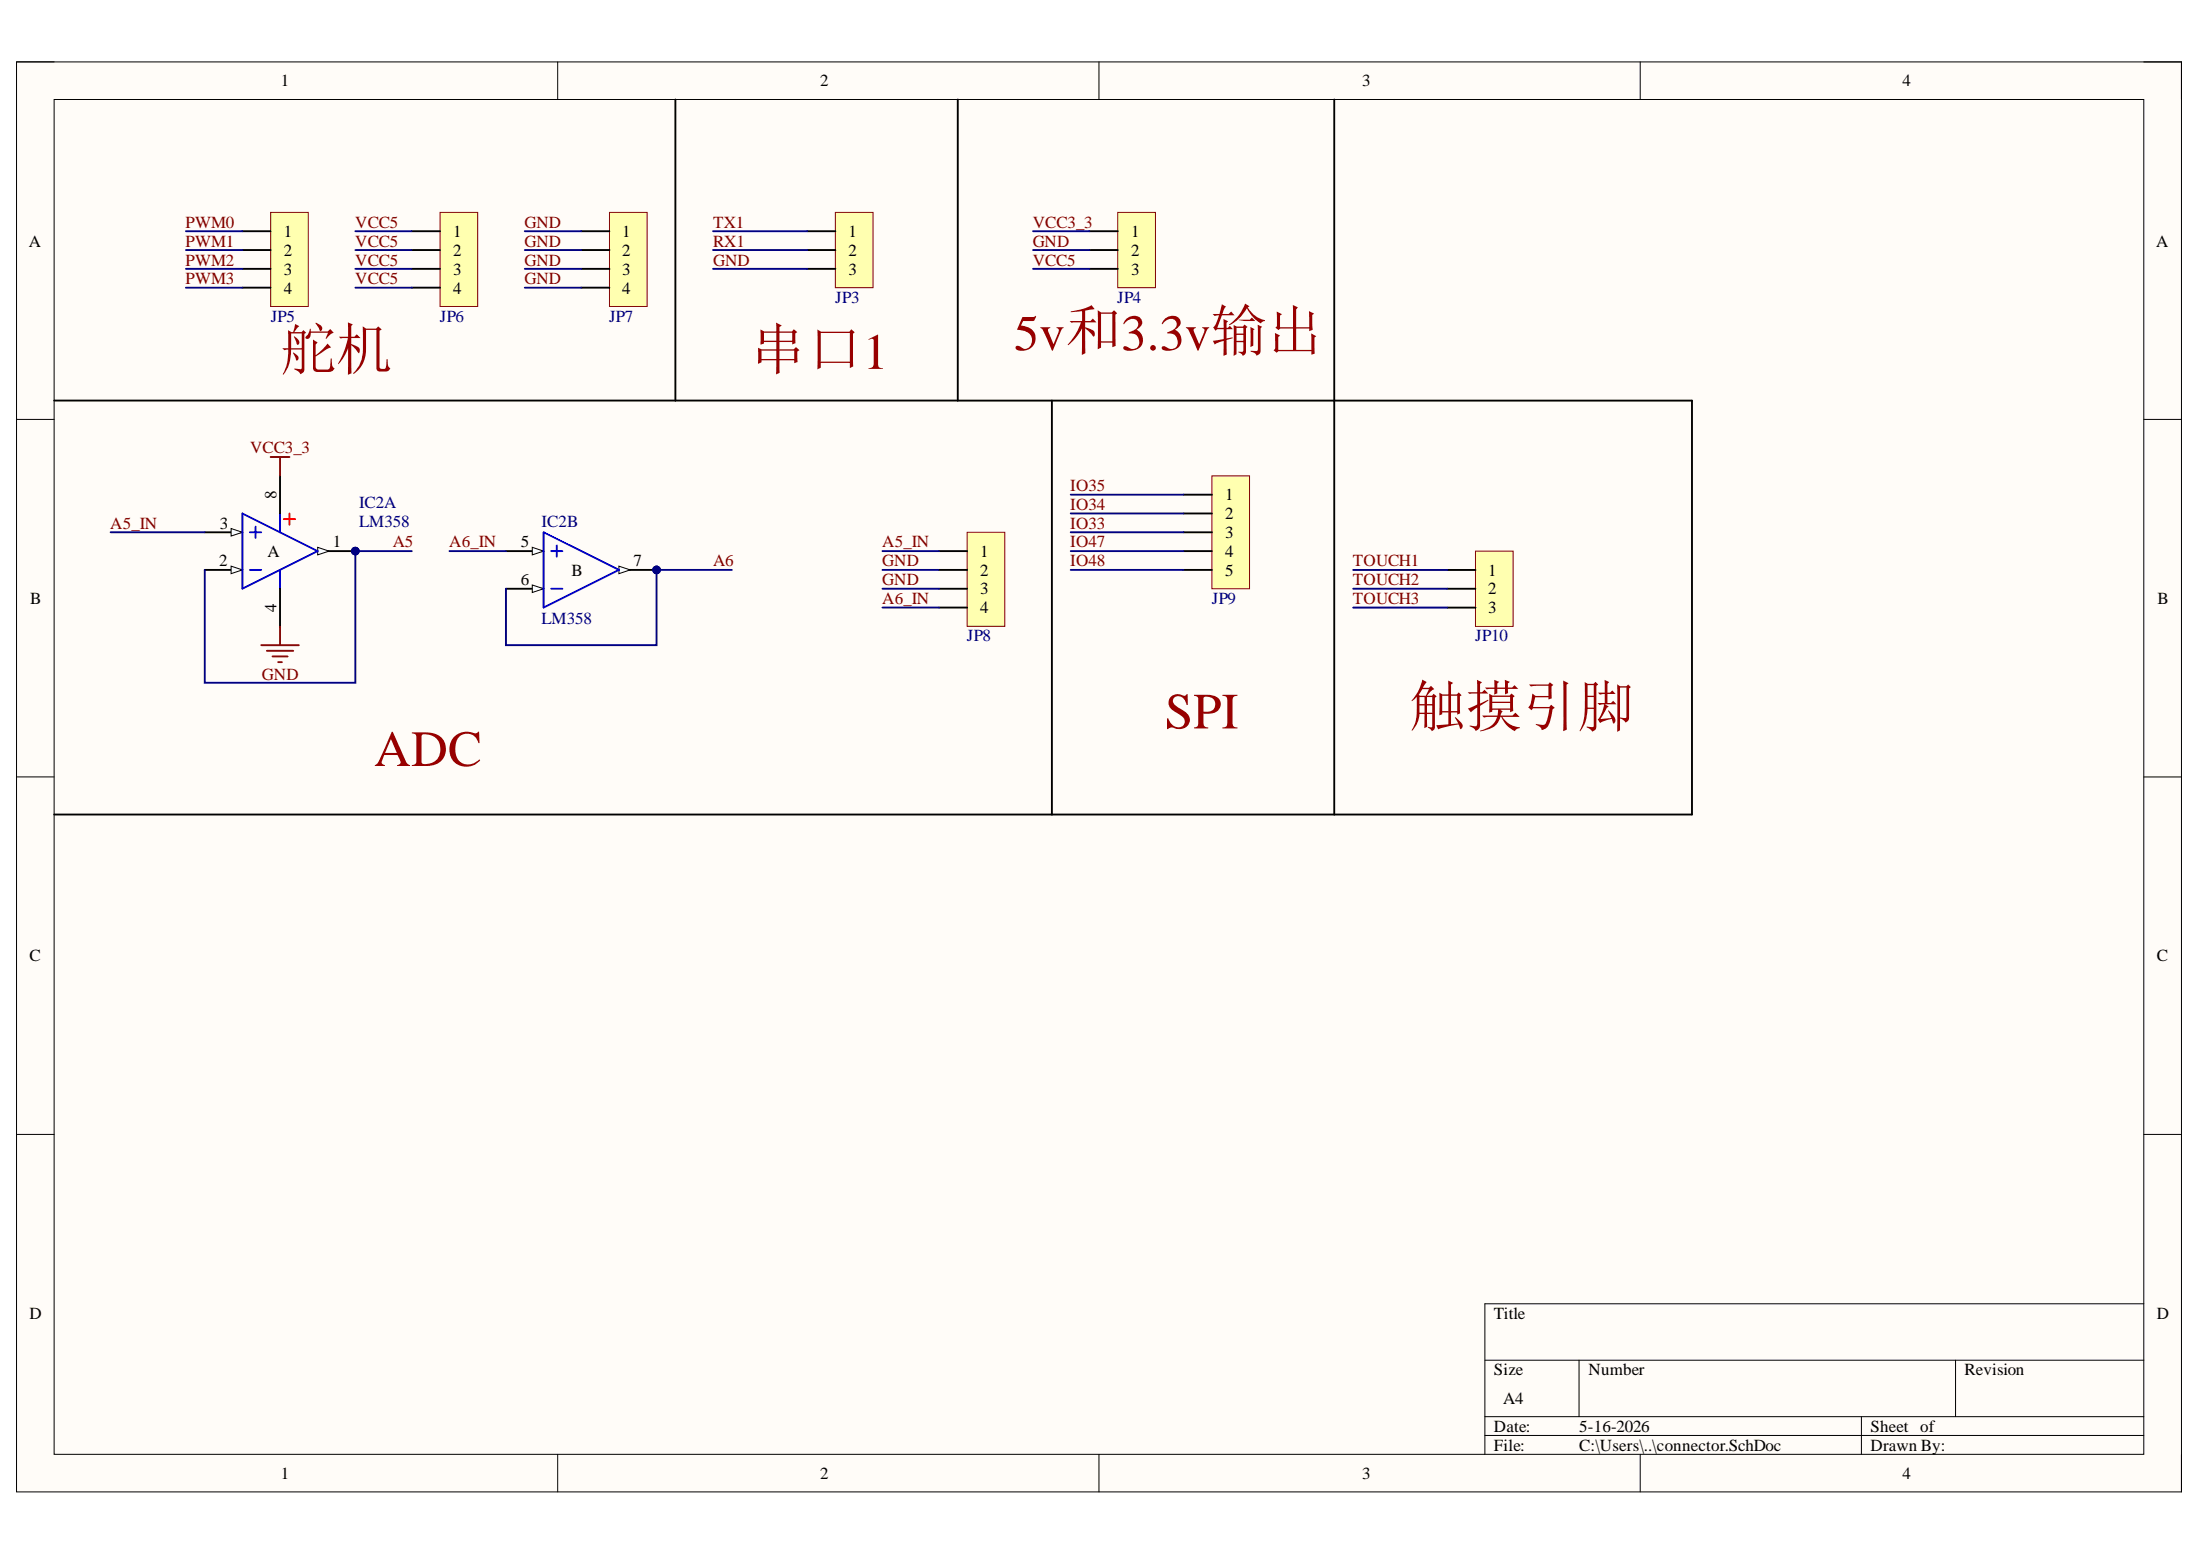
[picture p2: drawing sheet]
<svg xmlns="http://www.w3.org/2000/svg" width="297mm" height="210mm" viewBox="0 0 297 210" stroke-linecap="round" stroke-linejoin="round" font-family="sans-serif">
<path d="M2.2 8.4h292.3v193h-292.3z" fill-rule="evenodd" fill="#fffcf8"/>
<path d="M2.2 8.4h292.3v193h-292.3z" fill="none" stroke="#000" stroke-width=".14"/>
<path d="M7.3 13.4h282.1v182.9h-282.1z" fill-rule="evenodd" fill="#fffcf8"/>
<g fill="none" stroke="#000" stroke-width=".14">
<path d="M2.2 8.4h5.1M7.3 13.4h282.1v182.9h-282.1zM75.3 8.4v5M148.4 8.4v5M221.5 8.4v5M289.4 8.4h5.1v5M2.2 56.6h5.1M289.4 56.6h5.1M2.2 104.9h5.1M289.4 104.9h5.1M2.2 153.1h5.1M289.4 153.1h5.1"/>
<path d="M289.4 176h-88.9v20.3M75.3 196.3v5.1M148.4 196.3v5.1M200.5 183.6h88.9M200.5 191.2h88.9M200.5 193.8h88.9M213.2 183.6v7.6M221.5 196.3v5.1M251.3 191.2v5.1M264 183.6v7.6M294.5 196.3v5.1"/>
</g>
<path d="M36.5 28.7h5.1v12.7h-5.1z" fill-rule="evenodd" fill="#ffffb0"/>
<path d="M36.5 28.7h5.1v12.7h-5.1z" fill="none" stroke="#800000" stroke-width=".14"/>
<path d="M32.7 31.2h3.8M32.7 33.8h3.8M32.7 36.3h3.8M32.7 38.8h3.8" fill="none" stroke="#000" stroke-width=".25"/>
<path d="M59.4 28.7h5.1v12.7h-5.1z" fill-rule="evenodd" fill="#ffffb0"/>
<path d="M59.4 28.7h5.1v12.7h-5.1z" fill="none" stroke="#800000" stroke-width=".14"/>
<path d="M55.6 31.2h3.8M55.6 33.8h3.8M55.6 36.3h3.8M55.6 38.8h3.8" fill="none" stroke="#000" stroke-width=".25"/>
<path d="M82.3 28.7h5.1v12.7h-5.1z" fill-rule="evenodd" fill="#ffffb0"/>
<path d="M82.3 28.7h5.1v12.7h-5.1z" fill="none" stroke="#800000" stroke-width=".14"/>
<path d="M78.5 31.2h3.8M78.5 33.8h3.8M78.5 36.3h3.8M78.5 38.8h3.8" fill="none" stroke="#000" stroke-width=".25"/>
<path d="M112.8 28.7h5.1v10.1h-5.1z" fill-rule="evenodd" fill="#ffffb0"/>
<path d="M112.8 28.7h5.1v10.1h-5.1z" fill="none" stroke="#800000" stroke-width=".14"/>
<path d="M109 31.2h3.8M109 33.8h3.8M109 36.3h3.8" fill="none" stroke="#000" stroke-width=".25"/>
<circle cx="48" cy="74.4" r=".51" fill="#000080"/>
<circle cx="48" cy="74.4" r=".51" fill="none" stroke="#000080" stroke-width=".14"/>
<path d="M27.6 76.9h5.1" fill="none" stroke="#000" stroke-width=".25"/>
<path d="M31.2 76.4l1.5 .5-1.5 .5z" fill="#f8fcff"/>
<path d="M31.2 76.4l1.5 .5-1.5 .5z" fill="none" stroke="#000" stroke-width=".14"/>
<path d="M27.6 71.9h5.1" fill="none" stroke="#000" stroke-width=".25"/>
<path d="M31.2 71.3l1.5 .6-1.5 .5z" fill="#f8fcff"/>
<path d="M31.2 71.3l1.5 .6-1.5 .5z" fill="none" stroke="#000" stroke-width=".14"/>
<path d="M42.9 74.4h5.1" fill="none" stroke="#000" stroke-width=".25"/>
<path d="M42.9 73.9l1.5 .5-1.5 .5z" fill="#f8fcff"/>
<path d="M42.9 73.9l1.5 .5-1.5 .5z" fill="none" stroke="#000" stroke-width=".14"/>
<circle cx="48" cy="74.4" r=".51" fill="#000080"/>
<circle cx="48" cy="74.4" r=".51" fill="none" stroke="#000080" stroke-width=".14"/>
<path d="M32.7 69.3l10.2 5.1-10.2 5.1zM33.7 76.9h1.6M33.7 71.9h1.6M34.5 71.1v1.5M37.8 69.3v2.6M37.8 76.9v2.6" fill="none" stroke="#00f" stroke-width=".25"/>
<path d="M37.8 64.2v5.1M37.8 79.5v5" fill="none" stroke="#000" stroke-width=".25"/>
<path d="M38.3 70.1h1.5M39.1 69.3v1.5" fill="none" stroke="#f00" stroke-width=".25"/>
<circle cx="88.6" cy="76.9" r=".51" fill="#000080"/>
<circle cx="88.6" cy="76.9" r=".51" fill="none" stroke="#000080" stroke-width=".14"/>
<path d="M68.3 74.4h5.1" fill="none" stroke="#000" stroke-width=".25"/>
<path d="M71.9 73.9l1.5 .5-1.5 .5z" fill="#f8fcff"/>
<path d="M71.9 73.9l1.5 .5-1.5 .5z" fill="none" stroke="#000" stroke-width=".14"/>
<path d="M68.3 79.5h5.1" fill="none" stroke="#000" stroke-width=".25"/>
<path d="M71.9 79l1.5 .5-1.5 .5z" fill="#f8fcff"/>
<path d="M71.9 79l1.5 .5-1.5 .5z" fill="none" stroke="#000" stroke-width=".14"/>
<path d="M83.6 76.9h5" fill="none" stroke="#000" stroke-width=".25"/>
<path d="M83.6 76.4l1.5 .5-1.5 .5z" fill="#f8fcff"/>
<path d="M83.6 76.4l1.5 .5-1.5 .5z" fill="none" stroke="#000" stroke-width=".14"/>
<circle cx="88.6" cy="76.9" r=".51" fill="#000080"/>
<circle cx="88.6" cy="76.9" r=".51" fill="none" stroke="#000080" stroke-width=".14"/>
<path d="M73.4 71.9l10.2 5-10.2 5.1zM74.4 79.5h1.5M74.4 74.4h1.5M75.2 73.6v1.6" fill="none" stroke="#00f" stroke-width=".25"/>
<path d="M36.5 61.7h2.6M37.8 61.7v2.5M35.3 87.1h5.1M36 87.9h3.6M36.8 88.6h2M37.6 89.4h.5M37.8 84.5v2.6" fill="none" stroke="#800000" stroke-width=".25"/>
<path d="M130.6 71.9h5.1v12.6h-5.1z" fill-rule="evenodd" fill="#ffffb0"/>
<path d="M130.6 71.9h5.1v12.6h-5.1z" fill="none" stroke="#800000" stroke-width=".14"/>
<path d="M126.8 74.4h3.8M126.8 76.9h3.8M126.8 79.5h3.8M126.8 82h3.8" fill="none" stroke="#000" stroke-width=".25"/>
<path d="M163.6 64.2h5.1v15.3h-5.1z" fill-rule="evenodd" fill="#ffffb0"/>
<path d="M163.6 64.2h5.1v15.3h-5.1z" fill="none" stroke="#800000" stroke-width=".14"/>
<path d="M159.8 66.8h3.8M159.8 69.3h3.8M159.8 71.9h3.8M159.8 74.4h3.8M159.8 76.9h3.8" fill="none" stroke="#000" stroke-width=".25"/>
<path d="M199.2 74.4h5.1v10.2h-5.1z" fill-rule="evenodd" fill="#ffffb0"/>
<path d="M199.2 74.4h5.1v10.2h-5.1z" fill="none" stroke="#800000" stroke-width=".14"/>
<path d="M195.4 76.9h3.8M195.4 79.5h3.8M195.4 82h3.8" fill="none" stroke="#000" stroke-width=".25"/>
<path d="M150.9 28.7h5.1v10.1h-5.1z" fill-rule="evenodd" fill="#ffffb0"/>
<path d="M150.9 28.7h5.1v10.1h-5.1z" fill="none" stroke="#800000" stroke-width=".14"/>
<path d="M91.2 13.4v40.7M129.3 13.4v40.7M180.1 13.4v40.7h-172.8M147.1 31.2h3.8M147.1 33.8h3.8M147.1 36.3h3.8M142 54.1v55.9h-134.7" fill="none" stroke="#000" stroke-width=".25"/>
<g fill="none" stroke="#000080" stroke-width=".25">
<path d="M25.1 31.2h7.6M25.1 33.8h7.6M25.1 36.3h7.6M25.1 38.8h7.6M48 31.2h7.6M48 33.8h7.6M48 36.3h7.6M48 38.8h7.6M70.9 31.2h7.6M70.9 33.8h7.6M70.9 36.3h7.6M70.9 38.8h7.6"/>
<path d="M96.3 31.2h12.7M96.3 33.8h12.7M96.3 36.3h12.7M55.6 74.4h-7.6v17.8h-20.4v-15.3"/>
</g>
<circle cx="48" cy="74.4" r=".51" fill="#000080"/>
<circle cx="48" cy="74.4" r=".51" fill="none" stroke="#000080" stroke-width=".14"/>
<path d="M14.9 71.9h12.7M98.8 76.9h-10.2v10.2h-20.3v-7.6" fill="none" stroke="#000080" stroke-width=".25"/>
<circle cx="88.6" cy="76.9" r=".51" fill="#000080"/>
<circle cx="88.6" cy="76.9" r=".51" fill="none" stroke="#000080" stroke-width=".14"/>
<g fill="none" stroke="#000080" stroke-width=".25">
<path d="M139.5 36.3h7.6M139.5 33.8h7.6M139.5 31.2h7.6M60.7 74.4h7.6M119.1 74.4h7.7M119.1 76.9h7.7M119.1 79.5h7.7M144.6 74.4h15.2M144.6 76.9h15.2M144.6 66.8h15.2M144.6 69.3h15.2M144.6 71.9h15.2"/>
<path d="M182.7 76.9h12.7M182.7 79.5h12.7M119.1 82h7.7M182.7 82h12.7"/>
</g>
<path d="M142 110h86.4v-55.9h-48.3v55.9" fill="none" stroke="#000" stroke-width=".25"/>
<g font-size="7.6" fill="#980000">
<text x="37.8" y="49.8">舵机</text>
<text x="101.4" y="49.8">串口1</text>
<text x="190.3" y="98">触摸引脚</text>
</g>
<g font-size="6.8" fill="#980000">
<text x="136.9" y="47.3">5v和3.3v输出</text>
<text x="157.3" y="98.3">SPI</text>
<text x="50.5" y="103.4">ADC</text>
</g>
<g font-size="2.3">
<text x="37.9" y="11.7">1</text>
<text x="110.7" y="11.7">2</text>
<text x="183.9" y="11.7">3</text>
<text x="256.9" y="11.7">4</text>
<text x="3.9" y="33.3">A</text>
<text x="38.3" y="32">1</text>
<text x="38.3" y="34.6">2</text>
<text x="61.2" y="32">1</text>
<text x="61.2" y="34.6">2</text>
<text x="84" y="32">1</text>
<text x="84" y="34.6">2</text>
<text x="114.6" y="32">1</text>
<text x="114.6" y="34.6">2</text>
<text x="152.7" y="32">1</text>
<text x="152.7" y="34.6">2</text>
<text x="291.1" y="33.3">A</text>
<text x="38.3" y="37.1">3</text>
<text x="38.3" y="39.7">4</text>
<text x="61.2" y="37.1">3</text>
<text x="61.2" y="39.7">4</text>
<text x="84" y="37.1">3</text>
<text x="84" y="39.7">4</text>
<text x="114.6" y="37.1">3</text>
<text x="152.7" y="37.1">3</text>
<text x="29.7" y="71.4">3</text>
<text x="37.3" y="67.3" transform="rotate(-90 37.3 67.3)">8</text>
<text x="165.4" y="67.6">1</text>
<text x="165.4" y="70.1">2</text>
<text x="29.6" y="76.4">2</text>
<text x="36.1" y="75.2">A</text>
<text x="44.9" y="73.9">1</text>
<text x="70.3" y="73.9">5</text>
<text x="77.2" y="77.7">B</text>
<text x="85.5" y="76.4">7</text>
<text x="132.3" y="75.2">1</text>
<text x="132.3" y="77.7">2</text>
<text x="165.4" y="72.6">3</text>
<text x="165.4" y="75.2">4</text>
<text x="165.4" y="77.7">5</text>
<text x="200.9" y="77.7">1</text>
<text x="4.1" y="81.5">B</text>
<text x="37.3" y="82.6" transform="rotate(-90 37.3 82.6)">4</text>
<text x="70.3" y="79">6</text>
<text x="132.3" y="80.2">3</text>
<text x="132.3" y="82.8">4</text>
<text x="200.9" y="80.2">2</text>
<text x="200.9" y="82.8">3</text>
<text x="291.3" y="81.5">B</text>
<text x="4" y="129.8">C</text>
<text x="291.2" y="129.8">C</text>
<text x="4" y="178.1">D</text>
<text x="201.7" y="178.1">Title</text>
<text x="291.2" y="178.1">D</text>
<text x="201.7" y="185.7">Size</text>
<text x="214.5" y="185.7">Number</text>
<text x="265.2" y="185.7">Revision</text>
<text x="203" y="189.5">A4</text>
<text x="201.7" y="193.3">Date:</text>
<text x="201.7" y="195.8">File:</text>
<text x="213.2" y="193.3">5-16-2026</text>
<text x="213.2" y="195.8">C:\Users\..\connector.SchDoc</text>
<text x="252.6" y="193.3">Sheet of</text>
<text x="252.6" y="195.8">Drawn By:</text>
<text x="37.9" y="199.6">1</text>
<text x="110.7" y="199.6">2</text>
<text x="183.9" y="199.6">3</text>
<text x="256.9" y="199.6">4</text>
</g>
<g font-size="2.3" fill="#800000">
<text x="25" y="30.8">PWM0</text>
<text x="25" y="33.3">PWM1</text>
<text x="25" y="35.8">PWM2</text>
<text x="48" y="30.8">VCC5</text>
<text x="48" y="33.3">VCC5</text>
<text x="48" y="35.8">VCC5</text>
<text x="70.8" y="30.8">GND</text>
<text x="70.8" y="33.3">GND</text>
<text x="70.8" y="35.8">GND</text>
<text x="96.3" y="30.8">TX1</text>
<text x="96.3" y="33.3">RX1</text>
<text x="96.3" y="35.8">GND</text>
<text x="139.4" y="33.3">GND</text>
<text x="139.4" y="30.8">VCC3_3</text>
<text x="139.4" y="35.8">VCC5</text>
<text x="25" y="38.4">PWM3</text>
<text x="48" y="38.4">VCC5</text>
<text x="70.8" y="38.4">GND</text>
<text x="33.8" y="61.2">VCC3_3</text>
<text x="14.9" y="71.4">A5_IN</text>
<text x="144.5" y="71.4">IO33</text>
<text x="144.5" y="68.8">IO34</text>
<text x="144.5" y="66.3">IO35</text>
<text x="53" y="73.9">A5</text>
<text x="60.7" y="73.9">A6_IN</text>
<text x="96.3" y="76.4">A6</text>
<text x="119.1" y="76.4">GND</text>
<text x="119.1" y="73.9">A5_IN</text>
<text x="144.5" y="76.4">IO48</text>
<text x="144.5" y="73.9">IO47</text>
<text x="182.7" y="76.4">TOUCH1</text>
<text x="119.1" y="79">GND</text>
<text x="119.1" y="81.5">A6_IN</text>
<text x="182.7" y="79">TOUCH2</text>
<text x="182.7" y="81.5">TOUCH3</text>
<text x="35.4" y="91.7">GND</text>
</g>
<g font-size="2.3" fill="#000080">
<text x="112.8" y="40.9">JP3</text>
<text x="150.9" y="40.9">JP4</text>
<text x="36.6" y="43.5">JP5</text>
<text x="59.4" y="43.5">JP6</text>
<text x="82.2" y="43.5">JP7</text>
<text x="48.5" y="68.6">IC2A</text>
<text x="48.5" y="71.1">LM358</text>
<text x="73.1" y="71.1">IC2B</text>
<text x="163.6" y="81.5">JP9</text>
<text x="73.1" y="84.3">LM358</text>
<text x="130.5" y="86.6">JP8</text>
<text x="199.2" y="86.6">JP10</text>
</g>
</svg>
